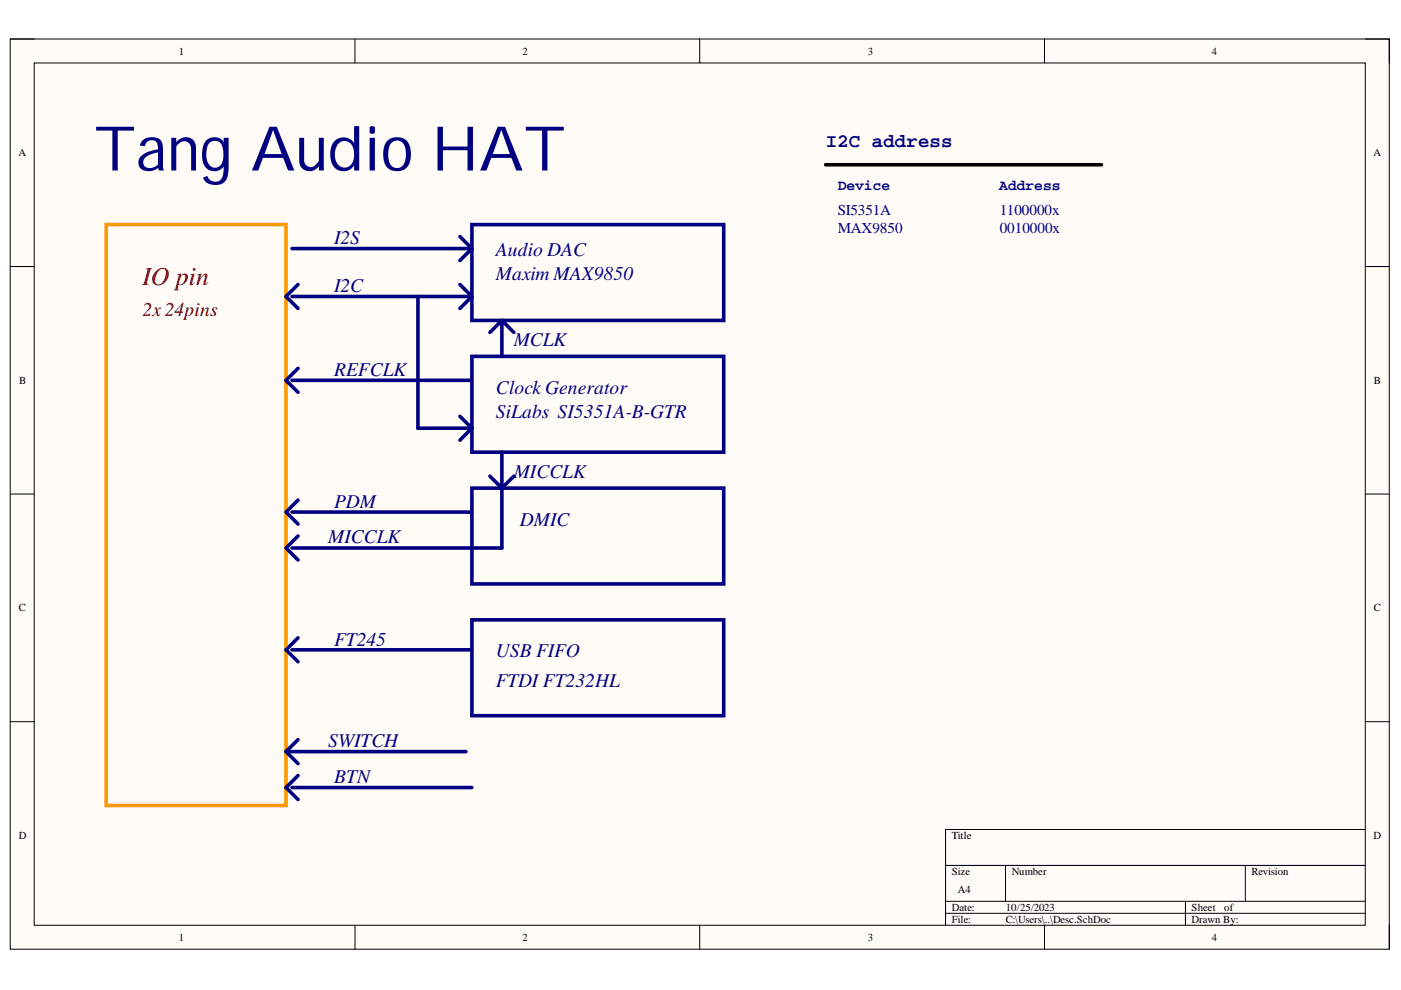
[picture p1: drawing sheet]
<svg xmlns="http://www.w3.org/2000/svg" width="297mm" height="210mm" viewBox="0 0 297 210" stroke-linecap="round" stroke-linejoin="round" font-family="sans-serif">
<path d="M2.2 8.3h292.4v193h-292.4z" fill-rule="evenodd" fill="#fffcf8"/>
<path d="M2.2 8.3h292.4v193h-292.4z" fill="none" stroke="#000" stroke-width=".21"/>
<path d="M7.3 13.4h282.2v182.8h-282.2z" fill-rule="evenodd" fill="#fffcf8"/>
<g fill="none" stroke="#000" stroke-width=".21">
<path d="M2.2 8.3h5.1M7.3 13.4h282.2v182.8h-282.2zM75.3 8.3v5M148.4 8.3v5M221.5 8.3v5.1M289.5 8.3h5.1v5.1M2.2 56.5h5.1M289.5 56.5h5.1M2.2 104.8h5.1M289.5 104.8h5.1M2.2 153h5.1M289.5 153h5.1"/>
<path d="M289.5 175.9h-89v20.3M75.3 196.2v5.1M148.4 196.2v5.1M200.5 183.5h89M200.5 191.1h89M200.5 193.6h89M213.2 183.5v7.6M221.5 196.2v5.1M251.3 191.1v5.1M264 183.5v7.6M294.6 196.2v5.1"/>
</g>
<path d="M22.5 47.6h38.1v123.2h-38.1z" fill="none" stroke="#f90" stroke-width=".76"/>
<g fill="none" stroke="#000080" stroke-width=".76">
<path d="M61.9 52.7h38.2M97.5 50.2l2.6 2.5M100.1 47.6h53.3v20.3h-53.3zM100.1 52.7l-2.6 2.5M61.9 62.9h38.2M63.2 60.3l-2.6 2.6 2.6 2.5M63.2 78.1l-2.6 2.5 2.6 2.6M88.6 62.9v27.9h11.5M97.5 60.3l2.6 2.6M100.1 75.6h53.3v20.3h-53.3zM100.1 62.9l-2.6 2.5M106.4 67.9l-2.5 2.6"/>
<path d="M106.4 67.9l2.6 2.6M106.4 67.9v7.7M61.9 80.6h38.2M97.5 88.3l2.6 2.5M100.1 90.8l-2.6 2.5M106.4 95.9v20.3h-44.5M61.9 108.6h38.2M63.2 106l-2.6 2.6 2.6 2.5M63.2 113.7l-2.6 2.5 2.6 2.5M100.1 103.5h53.3v20.3h-53.3zM103.9 101l2.5 2.5 2.6-2.5M61.9 137.8h38.2"/>
<path d="M63.2 135.2l-2.6 2.6 2.6 2.5M100.1 131.4h53.3v20.3h-53.3zM60.6 159.4h38.2M60.6 159.4l2.6 2.5M63.2 156.8l-2.6 2.6M61.9 167h38.2M63.2 164.4l-2.6 2.6 2.6 2.5"/>
</g>
<path d="M175.1 34.9h58.4" fill="none" stroke="#000" stroke-width=".76"/>
<text font-size="13.1" fill="#000080" x="20" y="36.2">Tang Audio HAT</text>
<text font-size="5.5" fill="#800000" x="30.2" y="60.4">IO pin</text>
<g font-size="4.1" fill="#000080">
<text x="175.1" y="31.2">I2C address</text>
<text x="70.9" y="51.8">I2S</text>
<text x="105.1" y="54.3">Audio DAC</text>
<text x="105.1" y="59.4">Maxim MAX9850</text>
<text x="70.9" y="61.9">I2C</text>
<text x="108.9" y="73.3">MCLK</text>
<text x="70.9" y="79.8">REFCLK</text>
<text x="105.1" y="83.6">Clock Generator</text>
<text x="105.1" y="88.6">SiLabs SI5351A-B-GTR</text>
<text x="108.9" y="101.3">MICCLK</text>
<text x="70.9" y="107.6">PDM</text>
<text x="110.2" y="111.4">DMIC</text>
<text x="69.6" y="115.2">MICCLK</text>
<text x="70.9" y="136.9">FT245</text>
<text x="105.1" y="139.4">USB FIFO</text>
<text x="105.1" y="145.7">FTDI FT232HL</text>
<text x="69.6" y="158.4">SWITCH</text>
<text x="70.9" y="166.1">BTN</text>
</g>
<text font-size="4.1" fill="#800000" x="30.2" y="67">2x24pins</text>
<g font-size="3.2" fill="#000080">
<text x="177.6" y="45.6">SI5351A</text>
<text x="212" y="45.6">1100000x</text>
<text x="177.6" y="49.4">MAX9850</text>
<text x="212" y="49.4">0010000x</text>
</g>
<g font-size="3.1" fill="#000080">
<text x="177.6" y="40.3">Device</text>
<text x="211.9" y="40.3">Address</text>
</g>
<g font-size="2.3">
<text x="37.9" y="11.6">1</text>
<text x="110.8" y="11.6">2</text>
<text x="184" y="11.6">3</text>
<text x="257" y="11.6">4</text>
<text x="3.9" y="33.1">A</text>
<text x="291.2" y="33.1">A</text>
<text x="4.1" y="81.4">B</text>
<text x="291.3" y="81.4">B</text>
<text x="4" y="129.6">C</text>
<text x="291.3" y="129.6">C</text>
<text x="4" y="177.8">D</text>
<text x="201.8" y="177.8">Title</text>
<text x="291.2" y="177.8">D</text>
<text x="201.8" y="185.5">Size</text>
<text x="214.5" y="185.5">Number</text>
<text x="265.3" y="185.5">Revision</text>
<text x="203.1" y="189.3">A4</text>
<text x="201.8" y="193.1">Date:</text>
<text x="201.8" y="195.7">File:</text>
<text x="213.2" y="193.1">10/25/2023</text>
<text x="213.2" y="195.7">C:\Users\..\Desc.SchDoc</text>
<text x="252.6" y="193.1">Sheet</text>
<text x="252.6" y="195.7">Drawn By:</text>
<text x="259.6" y="193.1">of</text>
<text x="37.9" y="199.5">1</text>
<text x="110.8" y="199.5">2</text>
<text x="184" y="199.5">3</text>
<text x="257" y="199.5">4</text>
</g>
</svg>
